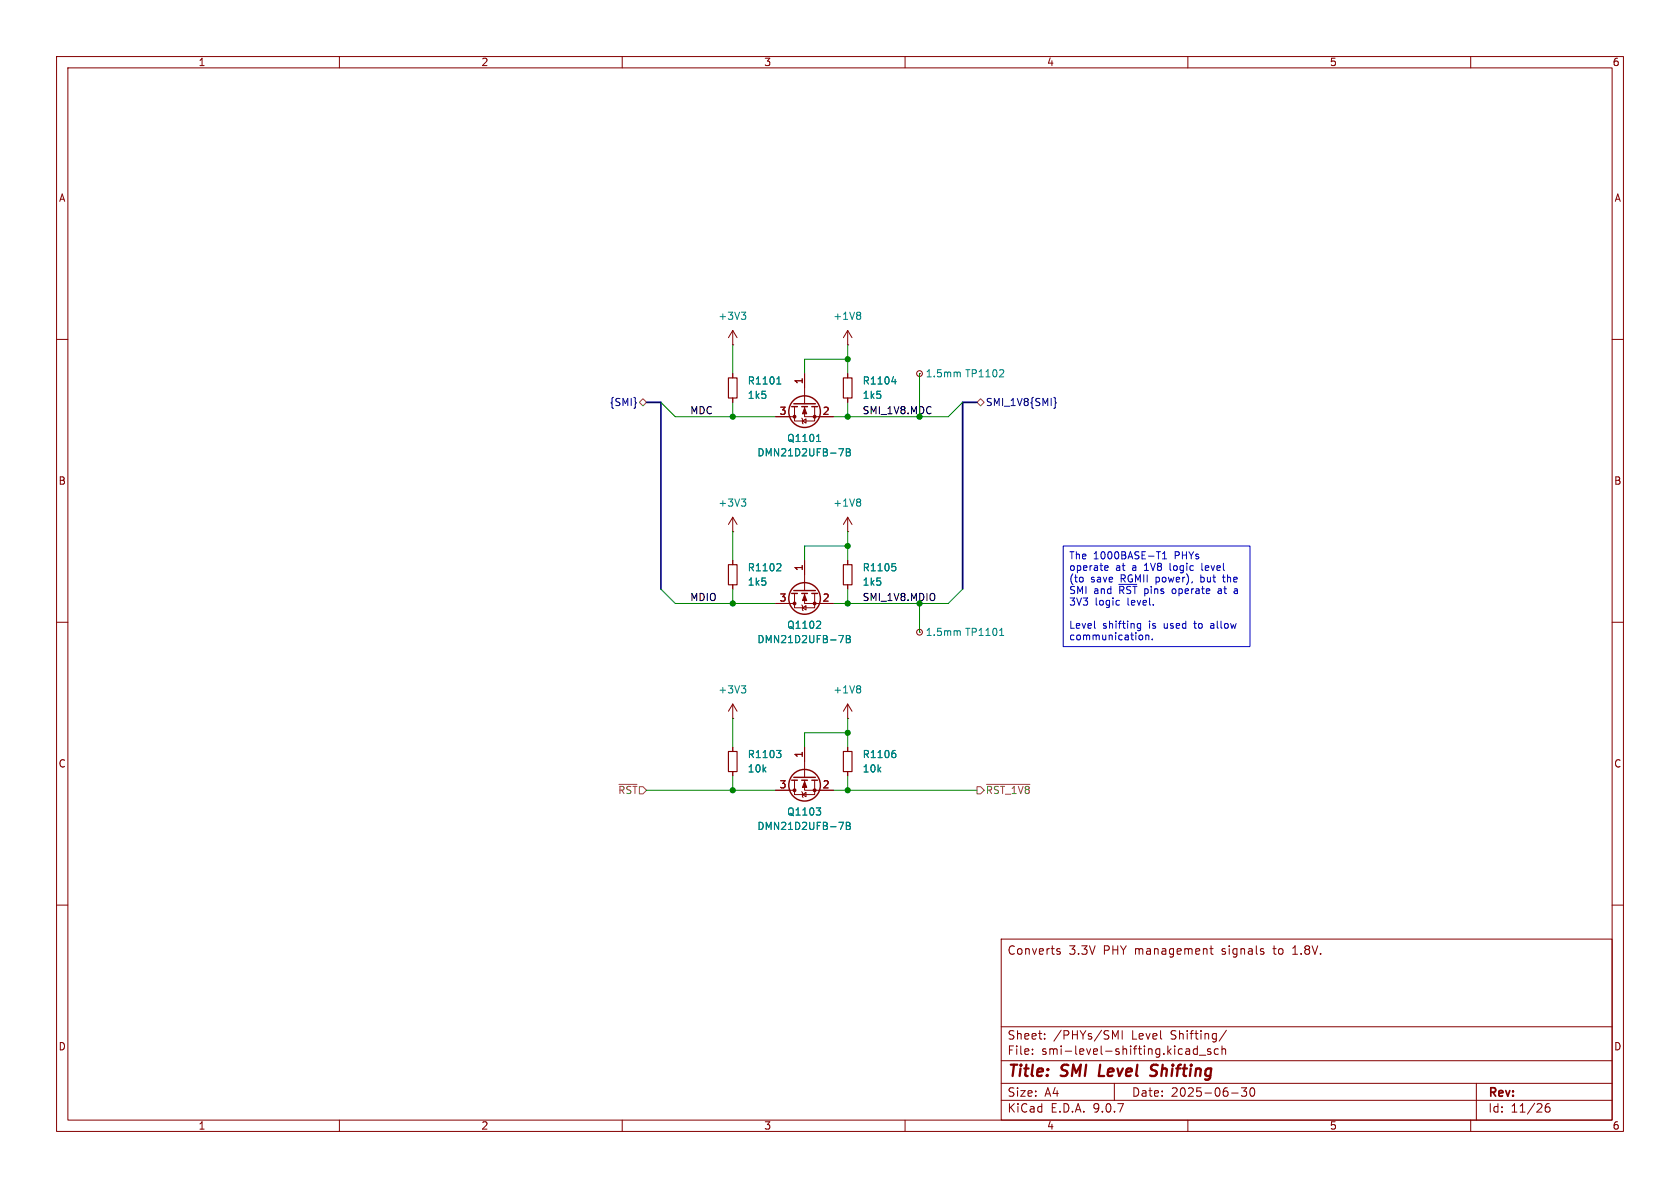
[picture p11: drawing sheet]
<svg xmlns="http://www.w3.org/2000/svg" width="297mm" height="210mm" viewBox="0 0 297 210" stroke-linecap="round" stroke-linejoin="round" font-family="sans-serif">
<path d="M0 0h297v210h-297z" fill="#fff" stroke="#fff" stroke-width=".18"/>
<g fill="none" stroke="#840000" stroke-width=".18">
<path d="M10 10h277v190h-277zM12 12h273v186h-273zM60 10v2M110 10v2M160 10v2M210 10v2M260 10v2M129.5 58.4v2.6M129.5 58.4l-.7 1.3M129.5 58.4l.8 1.3M149.9 58.4v2.6M149.9 58.4l-.8 1.3"/>
<path d="M149.9 58.4l.7 1.3M10 60h2M129.5 61h.1M129.5 66v.8M129.5 70.4v.7M137.2 73.7h3.3M140.5 71.9v2.5h3.5v-2.5M141.7 73.9l.2 .1v.8l.1 .1M141.9 74.4l.6-.4v.8zM142.2 71.9v1.8h5.1M142.2 66v5.4M149.9 61h.1"/>
<path d="M149.9 66v.8M149.9 70.4v.7M162.6 66h.1M285 60h2M129.5 94h.1M129.5 91.4v2.6M129.5 99.1v.7M129.5 91.4l-.7 1.3M129.5 91.4l.8 1.3M142.2 99.1v5.3M149.9 94h.1M149.9 91.4v2.6"/>
<path d="M149.9 99.1v.7M149.9 91.4l-.8 1.3M149.9 91.4l.7 1.3M10 110h2M129.5 103.4v.7M137.2 106.7h3.3M140.5 104.9v2.5h3.5v-2.5M141.7 106.9l.2 .2v.7l.1 .2M141.9 107.4l.6-.3v.7zM142.2 104.9v1.8h5.1M149.9 103.4v.7M162.6 111.8h.1"/>
<path d="M285 110h2M129.5 127h.1M129.5 124.5l-.7 1.2M129.5 124.5l.8 1.2M129.5 124.5v2.5M129.5 132.1v.7M129.5 136.4v.8M137.2 139.7h3.3M140.5 137.9v2.6h3.5v-2.6M141.7 140l.2 .1v.7l.1 .2M142.2 137.9v1.8h5.1M142.2 132.1v5.3"/>
<path d="M149.9 127h.1M149.9 124.5l-.8 1.2M149.9 124.5l.7 1.2M149.9 124.5v2.5M149.9 132.1v.7M149.9 136.4v.8M141.9 140.5l.6-.4v.7zM10 160h2M177 166h108v32h-108zM186.9 168.1l.5 .2 .1 .1-.1 .2-.4 .1M186.9 167.8h.5M213.9 167.7h.6"/>
<path d="M214.1 167.2v1.3l.4 .2M223.4 168.3v.3M228.5 168.7h.9M228.7 167.6h-.2M285 160h2M60 198v2M110 198v2M160 198v2M177 194.5h108M177 191.5h108M177 187.5h108M177 181.5h108"/>
<path d="M182.5 186.3v.1M182.5 185.5v.1M184.7 183.6v.1M184.7 182.8v.1M196.7 182.2l.5 1.1 .5-1.1v1.5M197 191.5v3M198.4 182.2v1.5M210 198v2M210.1 185.4l.2 .2v.8M210.3 186.3l-.5 .1M210.3 185.8h-.5M211.7 185.5l-.5-.1-.2 .3v.4l.1 .2h.6"/>
<path d="M211.7 184.9v1.5M212 186.5h1.2M214 185.5l-.3-.1-.2 .2v.2l.5 .2v.3h-.5M215.4 185.5l-.4-.1-.3 .3v.4l.1 .2h.6M216 185.5l.2-.1 .4 .1 .1 .9M216 184.9v1.5M216.8 182.1l-1.3 2M217.7 193.2h1.2M219.5 192.3h.9l-.5 .6 .4 .1v.7l-.2 .1h-.4l-.2-.1M221.1 192.4l.2-.1a.81 .81 0 0 1 .6 .6 .81 .81 0 0 1-.3 .8l-.1 .1a.81 .81 0 0 1-.4-1.4zM260 198v2M261 191.5v6.5"/>
<path d="M273.9 195.1a.59 .59 0 0 0-.7 .6v.6l.1 .2 .4 .1 .3-.1v-.5l-.1-.3h-.4l-.3 .3"/>
<circle cx="162.6" cy="66" r=".51"/>
<circle cx="162.6" cy="111.8" r=".51"/>
</g>
<path d="M194.5 188.2l-.2 2h.9M204.4 190a.85 .85 0 0 1-1.1 .1M204.4 188.2l-.7 .1a.46 .46 0 0 0-.2 .5 .46 .46 0 0 0 .3 .4l.6 .2" fill="none" stroke="#840000" stroke-width=".4"/>
<g fill="none" stroke="#008484" stroke-width=".18">
<path d="M131.1 55.2h.7l-.4 .5M131.6 55.7l.2 .2v.3l-.2 .3M151.9 55.2l.3 .2-.3 .3 .3 .3v.2l-.3 .3M137.3 67.9h.8M137.5 66.9l.2-.3v1.3M144.4 78h.7M144.6 77l.1-.2v1.2M148.3 79.3h.8l-.5 1.3M149.6 79.3h.4l.3 .3-.3 .3 .3 .1v.3l-.2 .3h-.5zM149.6 79.9h.4M157.7 67.5h.7M158.3 67v.9"/>
<path d="M169.4 65.8l.4 .2v.6M177.2 65.3l.2 .3v.3l-.7 .7h.7M131.1 88.2h.7l-.4 .5M131.6 88.7l.2 .2v.3l-.2 .3M137.8 99.6l.3 .3-.1 .3-.7 .7h.8M151.9 88.2l.3 .3-.3 .3 .3 .2v.2l-.3 .3M157.7 99.6h.6M144.8 109.8l.3 .2-.1 .3-.7 .8h.8M148.3 112.3h.8l-.5 1.3M149.6 112.3h.4l.3 .3-.3 .3 .3 .2v.3l-.2 .2h-.5zM149.6 112.9h.4M158.1 100.1l.3 .3v.3l-.3 .2"/>
<path d="M169.4 111.5l.4 .2v.6M176.7 112.3h.7M177 111.3l.1-.2v1.2M131.1 121.2h.7l-.4 .5M131.6 121.7l.2 .3v.3l-.2 .2M137.3 132.7h.8l-.5 .4M137.8 133.1l.3 .3v.3l-.3 .2M151.9 121.2l.3 .3-.3 .3 .3 .2v.3l-.3 .2M158 132.7h.3M158.1 133.1l.3 .3v.3l-.3 .2M144.3 142.8h.8l-.4 .5M144.8 143.3l.3 .2v.3l-.3 .3"/>
<path d="M148.3 145.4h.8l-.5 1.2M149.6 145.4h.4l.3 .2-.3 .4 .3 .1v.3l-.2 .2h-.5zM149.6 146h.4"/>
</g>
<g fill="none" stroke="#840000" stroke-width=".25">
<path d="M140 71.9h1M140.3 71.4h3.8M141.7 71.9h1M143.5 71.9h1M140 104.9h1M140.3 104.4h3.8M141.7 104.9h1M143.5 104.9h1M140 137.9h1M140.3 137.4h3.8M141.7 137.9h1M143.5 137.9h1"/>
<circle cx="142.2" cy="72.8" r="2.79"/>
<circle cx="142.2" cy="105.8" r="2.79"/>
<circle cx="142.2" cy="138.8" r="2.79"/>
</g>
<g fill="#840000" stroke="#840000" stroke-width=".18">
<path d="M142.2 105.2l.4 1h-.7z"/>
<path d="M142.2 138.2l.4 1h-.7z"/>
<path d="M142.2 72.1l.4 1.1h-.7z"/>
<circle cx="140.5" cy="106.7" r=".25"/>
<circle cx="144" cy="106.7" r=".25"/>
<circle cx="140.5" cy="139.7" r=".25"/>
<circle cx="144" cy="139.7" r=".25"/>
<circle cx="140.5" cy="73.7" r=".25"/>
<circle cx="144" cy="73.7" r=".25"/>
</g>
<path d="M128.8 66.8h1.5v3.6h-1.5zM149.1 66.8h1.5v3.6h-1.5zM128.8 99.8h1.5v3.6h-1.5zM149.1 99.8h1.5v3.6h-1.5zM128.8 132.8h1.5v3.6h-1.5zM149.1 132.8h1.5v3.6h-1.5z" fill="none" stroke="#840000" stroke-width=".2"/>
<path d="M186.3 70.2l.3 .2v.6l.1 .2-.1 .2v.6l-.3 .2" fill="none" stroke="#000084" stroke-width=".18"/>
<path d="M113 71.1l.7-.6 .6 .6-.6 .7zM172.7 71.1l.7-.6 .6 .6-.6 .7zM109.4 138.7h3.2M172.7 139.1h.7l.6 .6-.6 .6h-.7zM174.4 138.7h7.7" fill="none" stroke="#848400" stroke-width=".18"/>
<path d="M114.3 71.1h2.5v33M172.7 71.1h-2.5v33" fill="none" stroke="#000084" stroke-width=".3"/>
<g fill="none" stroke="#008400" stroke-width=".18">
<path d="M116.8 71.1l2.6 2.6h17.8M129.5 61v5M129.5 71.1v2.6M149.9 61v5M149.9 71.1v2.6M149.9 63.5h-7.7v2.5M162.6 66v7.7M170.2 71.1l-2.6 2.6h-20.3M129.5 94v5.1M149.9 94v5.1M149.9 96.5h-7.7v2.6M116.8 104.1l2.6 2.6h17.8"/>
<path d="M129.5 104.1v2.6M149.9 104.1v2.6M162.6 106.7v5.1M170.2 104.1l-2.6 2.6h-20.3M114.3 139.7h22.9M129.5 127v5.1M129.5 137.2v2.5M147.3 139.7h25.4M149.9 127v5.1M149.9 137.2v2.5M149.9 129.5h-7.7v2.6"/>
</g>
<g fill="none" stroke="#0000c2" stroke-width=".18">
<path d="M188 96.5h33v17.8h-33zM204.4 97.5h.8M205.5 98.8h.7M205.5 97.9l.4-.4v1.3M212.5 99.6v1.1l.2 .1M193.5 111l.2 .1M195.4 100.8h.4M195.4 100.1l.3-.1 .2 .3-.6 .1M197.8 103.3h3.2M197.9 106.9l-.1 .1M201.6 112.3h.3l.1 .2v.5l-.4 .1M201.7 110.2v1l-.3 .3-.3-.1"/>
<path d="M201.7 110.3l-.4-.1-.3 .3 .2 .5h.5M202.6 112.4l.1-.1h.3l.1 .8M202.6 112.3v.8M203.7 113v.1M214.2 110.2l-.2 .1M214.2 110.6l-.2 .2 .2 .3M215.5 104.1h-.1M215.5 104.4l-.2 .2 .2 .3M216.1 102h.5M216.3 101.6v1.2M218.2 104.1h.5l.1 .8M218.8 104.4h-.5l-.1 .2 .1 .3h.5"/>
</g>
<g fill="#008400" stroke="#008400" stroke-width=".18">
<circle cx="149.9" cy="96.5" r=".46"/>
<circle cx="149.9" cy="106.7" r=".46"/>
<circle cx="149.9" cy="139.7" r=".46"/>
<circle cx="149.9" cy="129.5" r=".46"/>
<circle cx="129.5" cy="139.7" r=".46"/>
<circle cx="129.5" cy="73.7" r=".46"/>
<circle cx="149.9" cy="63.5" r=".46"/>
<circle cx="149.9" cy="73.7" r=".46"/>
<circle cx="129.5" cy="106.7" r=".46"/>
</g>
<g font-size="2.8" fill="#840000">
<text x="178" y="190.9">Title:</text>
<text x="187.7" y="190.9">SMI</text>
<text x="195.1" y="190.9">Level</text>
<text x="205.1" y="190.9">Shifting</text>
</g>
<g font-size="2.1" fill="#840000">
<text x="178" y="169">Converts</text>
<text x="188.9" y="169">3.3V</text>
<text x="195.1" y="169">PHY management</text>
<text x="216.3" y="169">signals</text>
<text x="225.6" y="169">to</text>
<text x="229.1" y="169">1.8V.</text>
<text x="178" y="184">Sheet:</text>
<text x="186.2" y="184">/PHYs/SMI</text>
<text x="200.1" y="184">Level</text>
<text x="207.1" y="184">Shifting/</text>
<text x="178" y="186.7">File:</text>
<text x="184.1" y="186.7">smi-level-shifting.kicad_sch</text>
<text x="178" y="196.9">KiCad</text>
<text x="178" y="194.1">Size:</text>
<text x="184.7" y="194.1">A4</text>
<text x="185.7" y="196.9">E.D.A.</text>
<text x="193.3" y="196.9">9.0.7</text>
<text x="200" y="194.1">Date:</text>
<text x="207" y="194.1">2025-06-30</text>
<text x="263" y="194.3">Rev:</text>
<text x="263" y="196.9">Id:</text>
<text x="267.1" y="196.9">11/26</text>
</g>
<g font-size="1.8" fill="#840000">
<text x="35" y="11.9">1</text>
<text x="85" y="11.9">2</text>
<text x="135" y="11.9">3</text>
<text x="185" y="11.9">4</text>
<text x="235" y="11.9">5</text>
<text x="285" y="11.9">6</text>
<text x="10.3" y="35.9">A</text>
<text x="285.3" y="35.9">A</text>
<text x="142" y="68" transform="rotate(-90 142 68)">1</text>
<text x="137.7" y="73.4">3</text>
<text x="145.3" y="73.4">2</text>
<text x="10.3" y="85.9">B</text>
<text x="285.3" y="85.9">B</text>
<text x="142" y="101" transform="rotate(-90 142 101)">1</text>
<text x="137.7" y="106.4">3</text>
<text x="145.3" y="106.4">2</text>
<text x="10.3" y="135.9">C</text>
<text x="142" y="134.1" transform="rotate(-90 142 134.1)">1</text>
<text x="285.3" y="135.9">C</text>
<text x="137.7" y="139.4">3</text>
<text x="145.3" y="139.4">2</text>
<text x="10.3" y="185.9">D</text>
<text x="285.3" y="185.9">D</text>
<text x="35" y="199.9">1</text>
<text x="85" y="199.9">2</text>
<text x="135" y="199.9">3</text>
<text x="185" y="199.9">4</text>
<text x="235" y="199.9">5</text>
<text x="285" y="199.9">6</text>
</g>
<g font-size="1.8" fill="#008484">
<text x="126.9" y="56.7">+3V3</text>
<text x="147.2" y="56.7">+1V8</text>
<text x="132.1" y="70.7">1k5</text>
<text x="132.1" y="68.2">R1101</text>
<text x="152.4" y="70.7">1k5</text>
<text x="152.4" y="68.2">R1104</text>
<text x="163.6" y="66.9">1.5mm</text>
<text x="170.5" y="66.9">TP1102</text>
<text x="133.8" y="80.9">DMN21D2UFB-7B</text>
<text x="139.1" y="78.3">Q1101</text>
<text x="126.9" y="89.8">+3V3</text>
<text x="147.2" y="89.8">+1V8</text>
<text x="132.1" y="101.2">R1102</text>
<text x="152.4" y="101.2">R1105</text>
<text x="132.1" y="103.7">1k5</text>
<text x="152.4" y="103.7">1k5</text>
<text x="133.8" y="113.9">DMN21D2UFB-7B</text>
<text x="139.1" y="111.4">Q1102</text>
<text x="163.6" y="112.6">1.5mm</text>
<text x="170.5" y="112.6">TP1101</text>
<text x="126.9" y="122.8">+3V3</text>
<text x="147.2" y="122.8">+1V8</text>
<text x="132.1" y="136.8">10k</text>
<text x="132.1" y="134.2">R1103</text>
<text x="152.4" y="136.8">10k</text>
<text x="152.4" y="134.2">R1106</text>
<text x="133.8" y="146.9">DMN21D2UFB-7B</text>
<text x="139.1" y="144.4">Q1103</text>
</g>
<g font-size="1.8" fill="#000084">
<text x="107.7" y="72">{SMI}</text>
<text x="174.2" y="72">SMI_1V8{SMI}</text>
</g>
<g font-size="1.8">
<text x="121.9" y="73.3">MDC</text>
<text x="121.9" y="106.3">MDIO</text>
</g>
<g font-size="1.8" fill="#008400">
<text x="152.4" y="73.3">SMI_1V8.MDC</text>
<text x="152.4" y="106.3">SMI_1V8.MDIO</text>
</g>
<g font-size="1.8" fill="#0000c2">
<text x="188.9" y="99.2">The</text>
<text x="188.9" y="101.2">operate</text>
<text x="193.3" y="99.2">1000BASE-T1</text>
<text x="197.2" y="101.2">at</text>
<text x="200.3" y="101.2">a</text>
<text x="202.6" y="101.2">1V8</text>
<text x="207.3" y="101.2">logic</text>
<text x="207.8" y="99.2">PHYs</text>
<text x="213.1" y="101.2">level</text>
<text x="188.9" y="103.3">(to</text>
<text x="188.9" y="105.3">SMI</text>
<text x="188.9" y="107.4">3V3</text>
<text x="192.8" y="103.3">save</text>
<text x="193.3" y="105.3">and</text>
<text x="193.6" y="107.4">logic</text>
<text x="198" y="105.3">~{RST}</text>
<text x="198.2" y="103.3">RGMII</text>
<text x="199.4" y="107.4">level.</text>
<text x="202.6" y="105.3">pins</text>
<text x="204.6" y="103.3">power),</text>
<text x="207.7" y="105.3">operate</text>
<text x="212.7" y="103.3">but</text>
<text x="216" y="105.3">at</text>
<text x="216.9" y="103.3">the</text>
<text x="188.9" y="111.5">Level</text>
<text x="188.9" y="113.5">communication.</text>
<text x="194.9" y="111.5">shifting</text>
<text x="203.2" y="111.5">is</text>
<text x="206" y="111.5">used</text>
<text x="211.6" y="111.5">to</text>
<text x="214.7" y="111.5">allow</text>
</g>
<g font-size="1.8" fill="#848400">
<text x="109.2" y="140.6">~{RST}</text>
<text x="174.2" y="140.6">~{RST_1V8}</text>
</g>
</svg>
